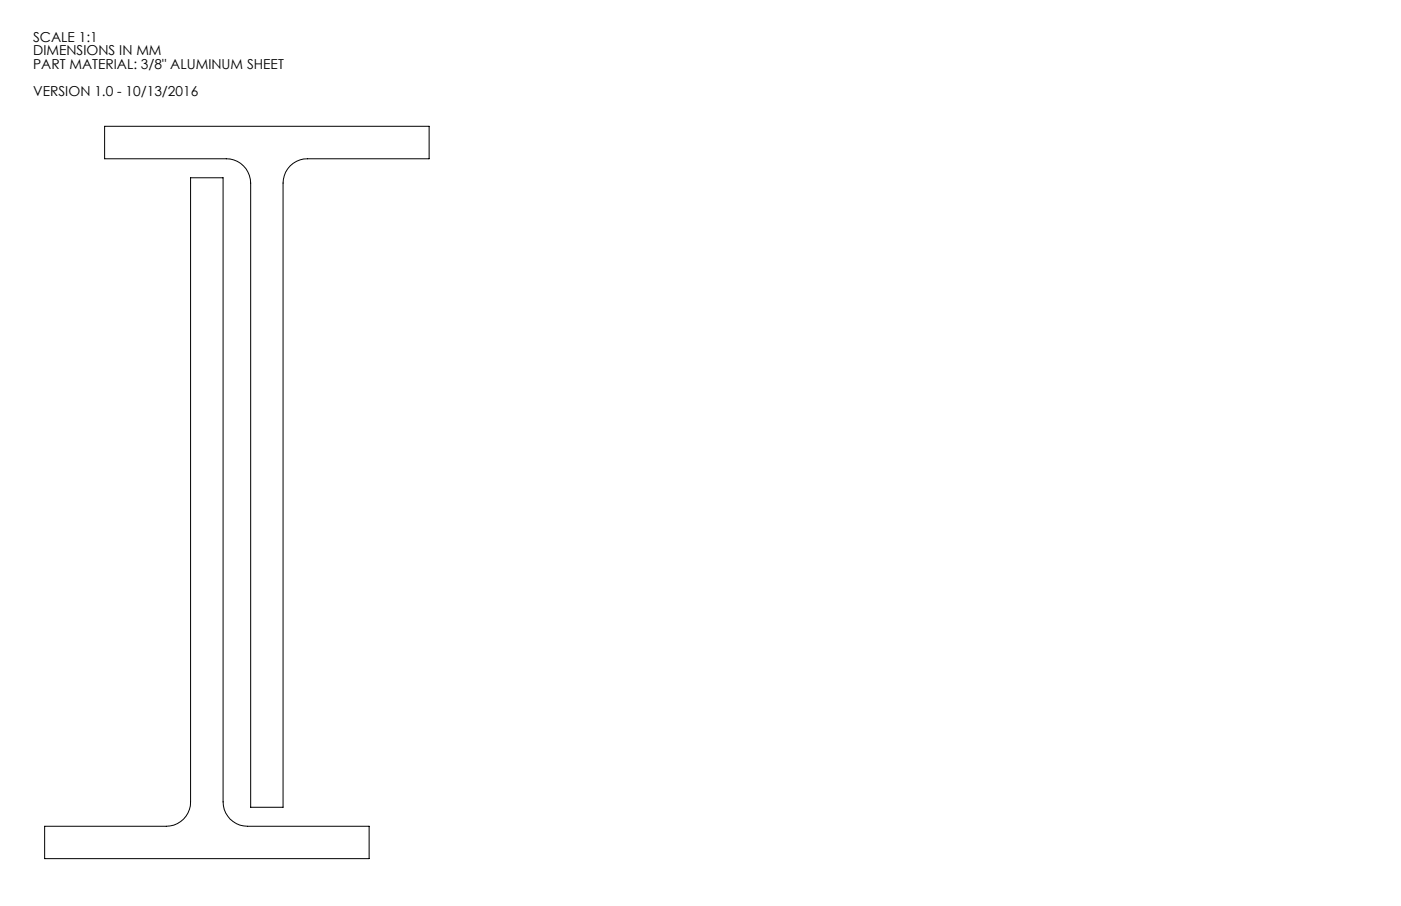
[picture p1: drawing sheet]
<svg xmlns="http://www.w3.org/2000/svg" width="432mm" height="279mm" viewBox="0 0 432 279" stroke-linecap="round" stroke-linejoin="round" font-family="sans-serif">
<path d="M32.2 38.9h100.1v10.1h-37.5a7.5 7.5 0 0 0-7.6 7.4v192.6h-9.9v-192.6a7.5 7.5 0 0 0-7.6-7.4h-37.5zM58.7 54.8h10.1v192.5a7.5 7.5 0 0 0 7.5 7.5h37.5v10h-100v-10h37.5a7.5 7.5 0 0 0 7.4-7.5z" fill="none" stroke="#000" stroke-width=".31"/>
<g font-size="4.2">
<text x="10.2" y="12.9">SCALE 1:1</text>
<text x="10.2" y="17.1">DIMENSIONS IN MM</text>
<text x="10.2" y="21.3">PART MATERIAL: 3/8&quot; ALUMINUM SHEET</text>
<text x="10.2" y="29.6">VERSION 1.0 - 10/13/2016</text>
</g>
</svg>
